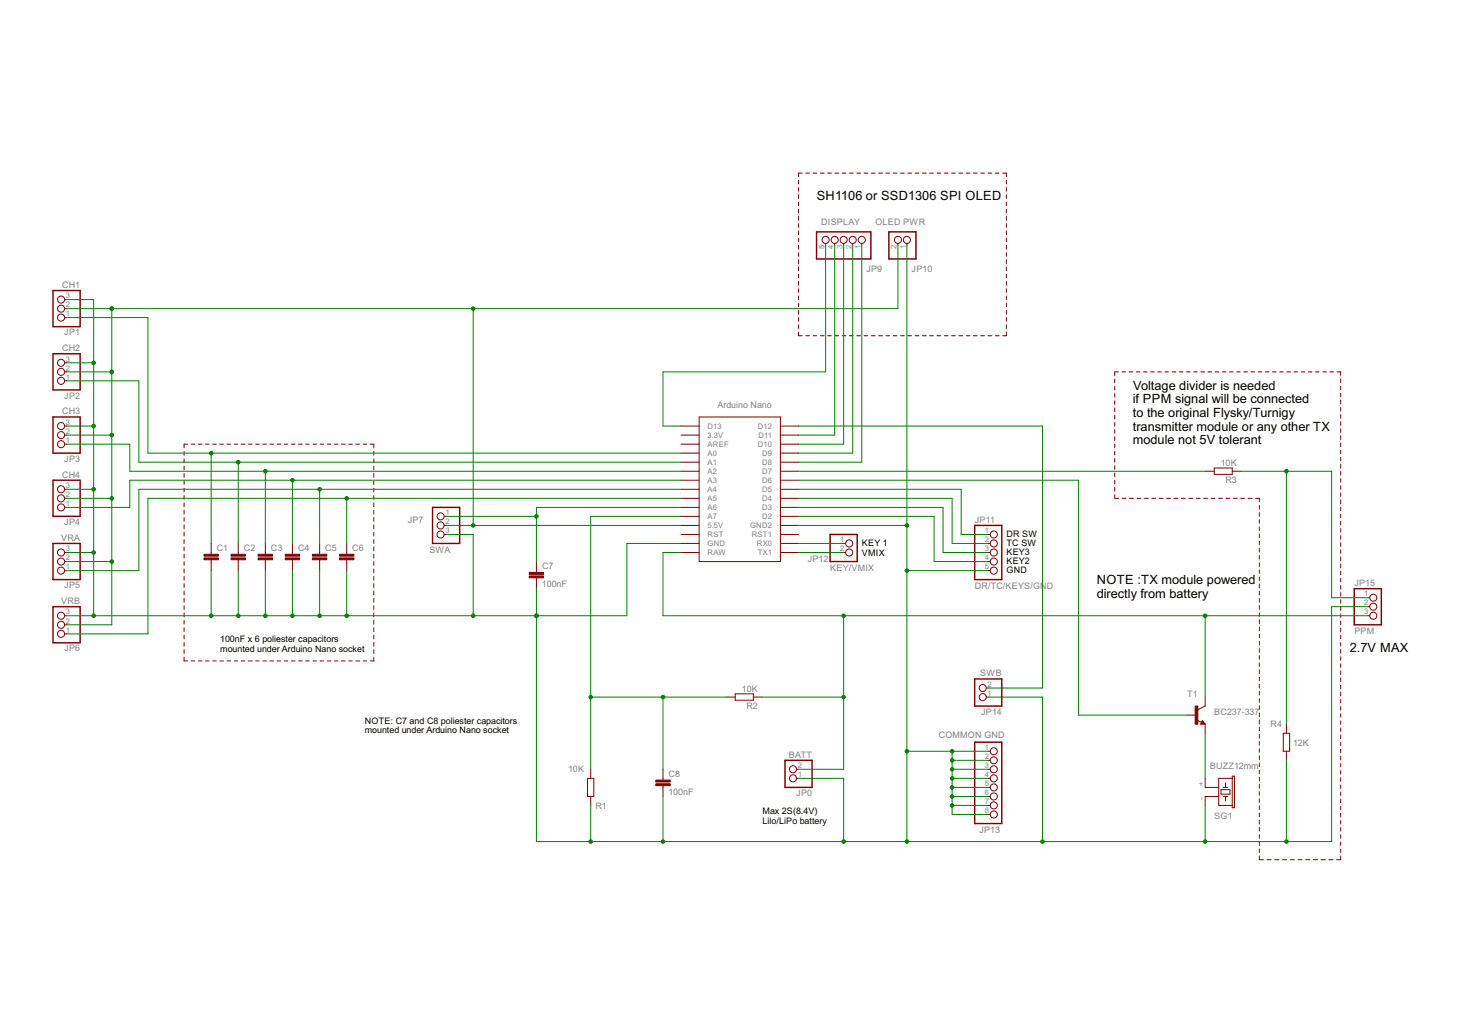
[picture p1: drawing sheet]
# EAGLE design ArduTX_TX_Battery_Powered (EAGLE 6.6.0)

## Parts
ARDUINO-NANO  NANO  [NANO]
C1  C-EU050-025X075  [C050-025X075]
C2  C-EU050-025X075  [C050-025X075]
C3  C-EU050-025X075  [C050-025X075]
C4  C-EU050-025X075  [C050-025X075]
C5  C-EU050-025X075  [C050-025X075]
C6  C-EU050-025X075  [C050-025X075]
C7  100nF  C-EU050-025X075  [C050-025X075]
C8  100nF  C-EU050-025X075  [C050-025X075]
JP0  BATT  PINHD-1X2  [1X02]
JP1  CH1  PINHD-1X3  [1X03]
JP2  CH2  PINHD-1X3  [1X03]
JP3  CH3  PINHD-1X3  [1X03]
JP4  CH4  PINHD-1X3  [1X03]
JP5  VRA  PINHD-1X3  [1X03]
JP6  VRB  PINHD-1X3  [1X03]
JP7  SWA  PINHD-1X3  [1X03]
JP9  DISPLAY  PINHD-1X5  [1X05]
JP10  OLED PWR  PINHD-1X2  [1X02]
JP11  DR/TC/KEYS/GND  PINHD-1X5  [1X05]
JP12  KEY/VMIX  PINHD-1X2  [1X02]
JP13  COMMON GND  PINHD-1X8  [1X08]
JP14  SWB  PINHD-1X2  [1X02]
JP15  PPM  PINHD-1X3  [1X03]
R1  10K  R-EU_0207/8  [0207/8]
R2  10K  R-EU_0207/8  [0207/8]
R3  10K  R-EU_0207/8  [0207/8]
R4  12K  R-EU_0207/8  [0207/8]
SG1  BUZZ12mm  F/CM12P  [F/CM12P]
T1  BC237-337  BC337  [TO92]

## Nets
N$1: ARDUINO-NANO.TX0(TX1) JP12.2
N$2: ARDUINO-NANO.5V(5.5V) JP1.2 JP2.2 JP3.2 JP4.2 JP5.2 JP6.2 JP7.2 JP10.2
N$3: ARDUINO-NANO.A0 C1.1 JP1.1
N$4: ARDUINO-NANO.A1 C2.1 JP2.1
N$5: ARDUINO-NANO.A2 C3.1 JP3.1
N$6: ARDUINO-NANO.A3 C4.1 JP4.1
N$7: ARDUINO-NANO.A4 C5.1 JP5.1
N$8: ARDUINO-NANO.A5 C6.1 JP6.1
N$9: ARDUINO-NANO.D6 T1.2(B)
N$10: SG1.+ T1.1(E)
N$11: ARDUINO-NANO.D7 R3.2
N$12: ARDUINO-NANO.RX1(RX0) JP12.1
N$13: ARDUINO-NANO.D4 JP11.2
N$14: ARDUINO-NANO.D5 JP11.1
N$15: ARDUINO-NANO.A6 C7.1 JP7.1
N$16: ARDUINO-NANO.D3 JP11.3
N$17: ARDUINO-NANO.D2 JP11.4
N$20: ARDUINO-NANO.A7 C8.1 R1.1 R2.2
N$21: ARDUINO-NANO.D12 JP14.2
N$22: ARDUINO-NANO.GND ARDUINO-NANO.GND1(GND2) C1.2 C2.2 C3.2 C4.2 C5.2 C6.2 C7.2 C8.2 JP0.1 JP1.3 JP2.3 JP3.3 JP4.3 JP5.3 JP6.3 JP7.3 JP10.1 JP11.5 JP13.1 JP13.2 JP13.3 JP13.4 JP13.5 JP13.6 JP13.7 JP13.8 JP14.1 JP15.2 R1.2 R4.1 SG1.-
N$28: ARDUINO-NANO.D10 JP9.3
N$30: ARDUINO-NANO.D9 JP9.2
N$31: ARDUINO-NANO.D8 JP9.1
N$32: ARDUINO-NANO.D11 JP9.4
N$33: ARDUINO-NANO.D13 JP9.5
N$34: JP15.1 R3.1 R4.2
NET: ARDUINO-NANO.RAW JP0.2 JP15.3 R2.1 T1.3(C)
Unconnected: ARDUINO-NANO.3.3V ARDUINO-NANO.AREF ARDUINO-NANO.RST ARDUINO-NANO.RST1

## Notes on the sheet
- SH1106 or SSD1306 SPI OLED
- Voltage divider is needed 
  if PPM signal will be connected 
  to the original Flysky/Turnigy 
  transmitter module or any other TX
  module not 5V tolerant
- DR SW
- KEY 1 | TC SW
- VMIX | KEY3
- KEY2
- GND
- NOTE :TX module powered 
  directly from battery
- 100nF x 6 poliester capacitors
  mounted under Arduino Nano socket
- 2.7V MAX
- NOTE: C7 and C8 poliester capacitors
  mounted under Arduino Nano socket
- Max 2S(8.4V) 
  Lilo/LiPo battery
